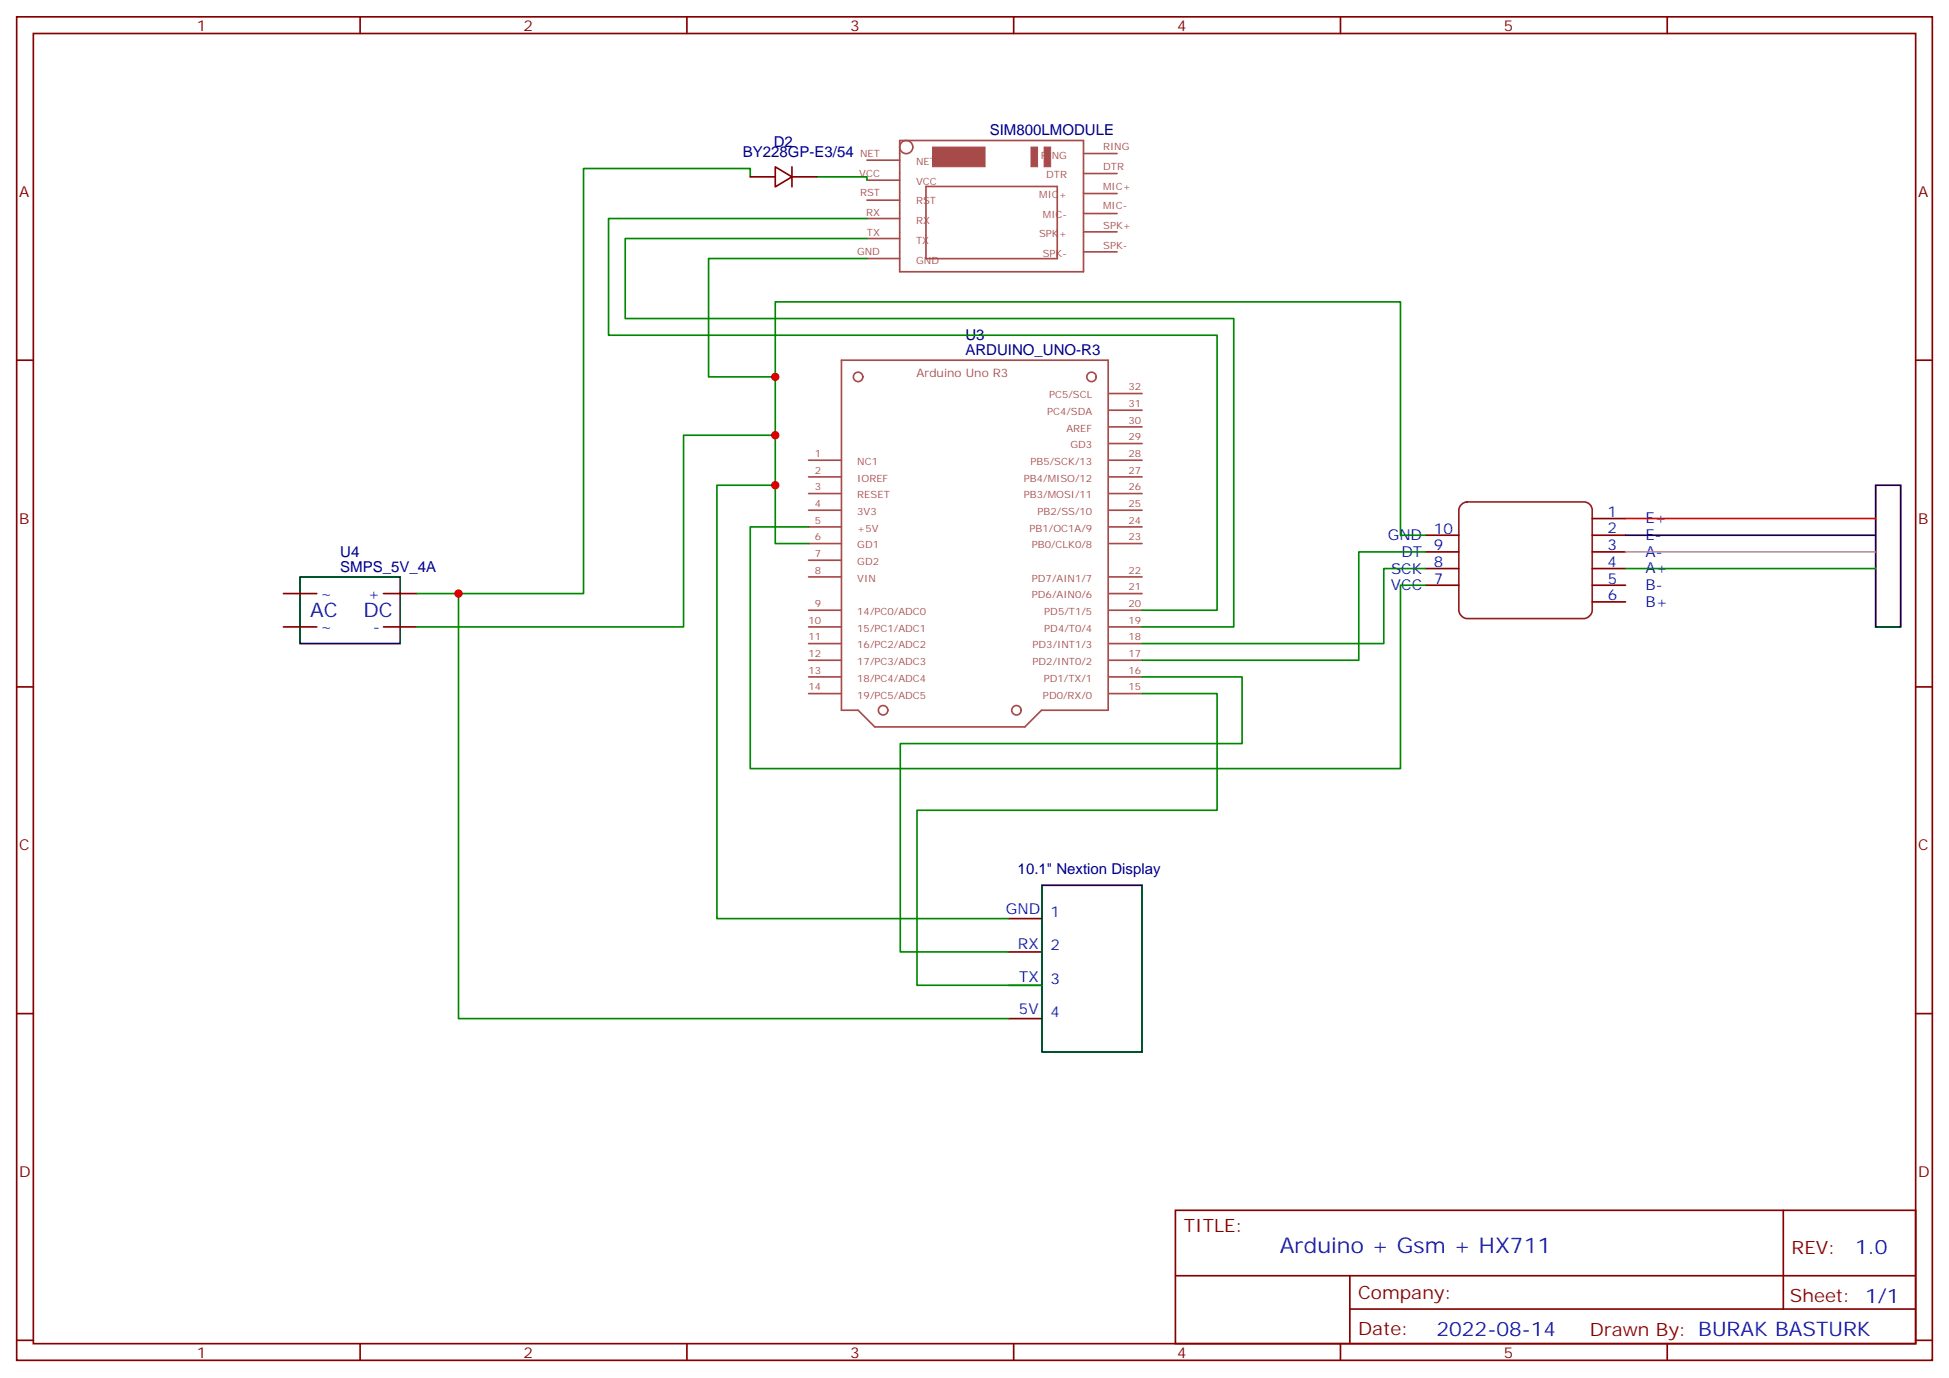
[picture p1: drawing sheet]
<svg xmlns="http://www.w3.org/2000/svg" width="412mm" height="292mm" viewBox="0 0 412 292" stroke-linecap="round" stroke-linejoin="round" font-family="sans-serif">
<g fill="none" stroke="#870000" stroke-width=".35">
<path d="M3.5 3.6h405.4v284.3h-405.4zM7.1 7.1h398.2v277.3h-398.2zM76.2 3.6v3.5M145.3 3.6v3.5M214.5 3.6v3.5M283.6 3.6v3.5M352.8 3.6v3.5M158.7 37.4h5.3M164 35.3l3.6 2.1-3.6 2.1zM167.6 37.4h5.3M167.6 35.3v4.2M3.5 76.2h3.6"/>
<path d="M405.3 76.2h3.6M301.6 113.3h7.1M301.6 116.8h7.1M336.9 109.7h7.1M336.9 113.3h7.1M336.9 116.8h7.1M60 125.6h7M60 132.7h7M81.1 125.6h7.1M81.1 132.7h7.1M301.6 120.3h7.1M301.6 123.9h7.1"/>
<path d="M336.9 120.3h7.1M336.9 123.9h7.1M336.9 127.4h7.1M3.5 145.4h3.6M405.3 145.4h3.6M213.4 194.4h7.1M3.5 214.5h3.6M213.4 201.5h7.1M213.4 208.5h7.1M213.4 215.6h7.1M405.3 214.5h3.6M248.7 256.2h156.6v28.2h-156.6z"/>
<path d="M377.3 256.2v20.9M248.7 270h156.5M285.6 277.1h119.6M285.6 270v14.1M3.5 283.7h3.6M76.2 284.4v3.5M145.3 284.4v3.5M214.5 284.4v3.5M283.6 284.4v3.5M352.8 284.4v3.5M405.3 283.7h3.6"/>
</g>
<path d="M309.3 106.7l1.1-.5h24.7a1.76 1.76 0 0 1 1.8 1.8v21.2a1.89 1.89 0 0 1-1.8 1.7h-24.7a1.89 1.89 0 0 1-1.7-1.7v-21.2l.1-.5z" fill="none" stroke="#8c2424" stroke-width=".35"/>
<path d="M344 113.3h52.9M396.9 102.7h5.3v30h-5.3zM63.5 122.1h21.2v14.1h-21.2zM220.5 187.4h21.2v35.2h-21.2z" fill="none" stroke="#000" stroke-width=".35"/>
<path d="M344 109.7h52.9" fill="none" stroke="#f00" stroke-width=".35"/>
<path d="M344 116.8h52.9" fill="none" stroke="#999" stroke-width=".35"/>
<g fill="none" stroke="#008700" stroke-width=".35">
<path d="M158.7 37.4v-1.7h-35.2v89.9h-35.3M172.9 37.4h10.5v.7M183.4 54.7h-33.5v25.1h14.1M183.4 50.5h-51.1v16.9h128.8v65.3h-19.4M183.4 46.2h-54.6v24.7h128.7v58.3h-15.8M164 92.1h-19.4v40.6h-56.4M164 102.7h-12.3v91.7h61.7M171.1 111.5h-12.4v51.2h137.6v-38.8h5.3M301.6 116.8h-14.1v22.9h-45.8M301.6 113.3h-5.3v-49.4h-132.3v51.1h7.1M97 125.6v90h116.4M301.6 120.3h-8.8v15.9h-51.1"/>
<path d="M344 120.3h52.9M241.7 143.3h21.1v14.1h-72.3v44.1h22.9M241.7 146.8h15.8v24.7h-63.5v37h26.5"/>
</g>
<g fill="none" stroke="#a64a4a" stroke-width=".35">
<path d="M183.4 33.9h7M183.4 38.1h7M190.4 29.7h38.9v27.8h-38.9zM193.2 31.1a1.39 1.39 0 0 0-2.1-1.2 1.39 1.39 0 0 0-.1 2.4 1.39 1.39 0 0 0 2.1-1.1M195.9 39.5h27.8v15.2h-27.8zM229.4 36.7h7M229.4 32.5h7M183.4 42.4h7M183.4 46.2h7M183.4 50.5h7M183.4 54.7h7M229.4 53.3h7"/>
<path d="M229.4 49.1h7M229.4 45.2h7M229.4 41h7M178 76.2h56.5v74.1h-14.1l-3.6 3.5h-31.7l-3.5-3.5h-3.6zM171.1 97.4h6.9M234.7 97.4h7M234.7 93.9h7M234.7 86.8h7M234.7 90.3h7M234.7 83.3h7M171.1 100.9h6.9M171.1 104.5h6.9"/>
<path d="M171.1 108h6.9M171.1 111.5h6.9M171.1 115h6.9M171.1 118.6h6.9M234.7 100.9h7M234.7 104.5h7M234.7 108h7M234.7 111.5h7M234.7 115h7M171.1 122.1h6.9M171.1 129.2h6.9M171.1 132.7h6.9"/>
<path d="M171.1 136.2h6.9M171.1 139.7h6.9M234.7 122.1h7M234.7 129.2h7M234.7 132.7h7M234.7 136.2h7M234.7 139.7h7M234.7 125.6h7M171.1 143.3h6.9M171.1 146.8h6.9M234.7 143.3h7M234.7 146.8h7"/>
<circle cx="181.6" cy="79.8" r="1"/>
<circle cx="231" cy="79.8" r="1"/>
<circle cx="186.9" cy="150.3" r="1"/>
<circle cx="215.1" cy="150.3" r="1"/>
</g>
<g fill="#a64a4a" stroke="#a64a4a" stroke-width=".21">
<path d="M220.9 31.1h1.4v4.2h-1.4z"/>
<path d="M218.2 31.1h1.3v4.2h-1.3z"/>
<path d="M197.3 31.1h11.1v4.2h-11.1z"/>
</g>
<g fill="#c00">
<circle cx="164" cy="79.8" r=".88"/>
<circle cx="164" cy="102.7" r=".88"/>
<circle cx="97" cy="125.6" r=".88"/>
<circle cx="164" cy="92.1" r=".88"/>
</g>
<text font-size="4.6" fill="#00f" x="270.8" y="265.2">Arduino + Gsm + HX711</text>
<g font-size="4.2" fill="#00f">
<text x="65.6" y="130.6">AC</text>
<text x="76.9" y="130.6">DC</text>
<text x="392.5" y="265.4">1.0</text>
<text x="304" y="282.8">2022-08-14</text>
</g>
<g font-size="3.9" fill="#800">
<text x="250.5" y="260.7">TITLE:</text>
<text x="379.1" y="265.4">REV:</text>
<text x="287.4" y="274.9">Company:</text>
<text x="378.7" y="275.6">Sheet: 1/1</text>
<text x="287.4" y="282.6">Date:</text>
<text x="336.4" y="282.7">Drawn By: BURAK BASTURK</text>
</g>
<g font-size="3.2" fill="#800">
<text x="41.6" y="6.6">1</text>
<text x="110.8" y="6.6">2</text>
<text x="179.9" y="6.6">3</text>
<text x="249.1" y="6.6">4</text>
<text x="318.2" y="6.6">5</text>
<text x="4.1" y="41.7">A</text>
<text x="405.9" y="41.7">A</text>
<text x="4.1" y="110.8">B</text>
<text x="405.9" y="110.8">B</text>
<text x="4.1" y="180">C</text>
<text x="405.9" y="180">C</text>
<text x="4.1" y="249.1">D</text>
<text x="405.9" y="249.1">D</text>
<text x="41.6" y="287.4">1</text>
<text x="110.8" y="287.4">2</text>
<text x="179.9" y="287.4">3</text>
<text x="249.1" y="287.4">4</text>
<text x="318.2" y="287.4">5</text>
</g>
<g font-size="3.2" fill="#000080">
<text x="209.4" y="28.7">SIM800LMODULE</text>
<text x="157.2" y="33.3">BY228GP-E3/54</text>
<text x="163.7" y="31.1">D2</text>
<text x="204.3" y="72">U3</text>
<text x="204.3" y="75.2">ARDUINO_UNO-R3</text>
<text x="72" y="117.8">U4</text>
<text x="72" y="121">SMPS_5V_4A</text>
<text x="215.3" y="185">10.1&quot; Nextion Display</text>
</g>
<g font-size="3.2" fill="#00f">
<text x="303.4" y="112.9">10</text>
<text x="340.2" y="109.4">1</text>
<text x="340.2" y="112.9">2</text>
<text x="348.2" y="110.8">E+</text>
<text x="293.6" y="114.3">GND</text>
<text x="296.5" y="117.9">DT</text>
<text x="303.4" y="116.5">9</text>
<text x="303.4" y="120">8</text>
<text x="340.2" y="116.4">3</text>
<text x="340.2" y="120">4</text>
<text x="348.2" y="114.3">E-</text>
<text x="348.2" y="117.8">A-</text>
<text x="294.3" y="124.9">VCC</text>
<text x="294.3" y="121.4">SCK</text>
<text x="303.4" y="123.5">7</text>
<text x="340.2" y="123.5">5</text>
<text x="348.2" y="121.4">A+</text>
<text x="348.2" y="124.9">B-</text>
<text x="67.7" y="126.7">~</text>
<text x="77.8" y="126.7">+</text>
<text x="340.2" y="127">6</text>
<text x="348.2" y="128.4">B+</text>
<text x="67.7" y="133.7">~</text>
<text x="79" y="133.7">-</text>
<text x="212.9" y="193.4">GND</text>
<text x="222.2" y="194.1">1</text>
<text x="215.4" y="200.8">RX</text>
<text x="222.2" y="201.1">2</text>
<text x="215.6" y="207.8">TX</text>
<text x="222.2" y="208.2">3</text>
<text x="215.6" y="214.5">5V</text>
<text x="222.2" y="215.2">4</text>
</g>
<text font-size="2.5" fill="#a54b4b" x="193.9" y="79.8">Arduino Uno R3</text>
<g font-size="2.1" fill="#a54b4b">
<text x="182" y="33.2">NET</text>
<text x="193.8" y="34.9">NET</text>
<text x="220.2" y="33.6">RING</text>
<text x="233.4" y="36">DTR</text>
<text x="233.4" y="31.8">RING</text>
<text x="181.8" y="37.4">VCC</text>
<text x="182" y="41.5">RST</text>
<text x="193.8" y="39.1">VCC</text>
<text x="219.9" y="41.9">MIC+</text>
<text x="221.4" y="37.7">DTR</text>
<text x="233.4" y="40.2">MIC+</text>
<text x="183.3" y="45.7">RX</text>
<text x="193.8" y="43.3">RST</text>
<text x="193.8" y="47.4">RX</text>
<text x="220.7" y="46.1">MIC-</text>
<text x="233.4" y="44.3">MIC-</text>
<text x="183.5" y="49.9">TX</text>
<text x="193.8" y="51.6">TX</text>
<text x="219.9" y="50.2">SPK+</text>
<text x="233.4" y="52.7">SPK-</text>
<text x="233.4" y="48.5">SPK+</text>
<text x="181.4" y="54">GND</text>
<text x="193.8" y="55.8">GND</text>
<text x="220.6" y="54.4">SPK-</text>
<text x="238.8" y="82.6">32</text>
<text x="221.5" y="87.9">PC4/SDA</text>
<text x="222" y="84.3">PC5/SCL</text>
<text x="238.8" y="86.1">31</text>
<text x="238.8" y="89.7">30</text>
<text x="225.7" y="91.4">AREF</text>
<text x="226.5" y="94.9">GD3</text>
<text x="238.8" y="93.2">29</text>
<text x="172.4" y="96.7">1</text>
<text x="172.4" y="100.2">2</text>
<text x="181.4" y="98.4">NC1</text>
<text x="181.4" y="102">IOREF</text>
<text x="216.7" y="102">PB4/MISO/12</text>
<text x="218.1" y="98.4">PB5/SCK/13</text>
<text x="238.8" y="96.7">28</text>
<text x="238.8" y="100.2">27</text>
<text x="172.4" y="103.8">3</text>
<text x="172.4" y="107.3">4</text>
<text x="181.4" y="105.5">RESET</text>
<text x="216.7" y="105.5">PB3/MOSI/11</text>
<text x="238.8" y="103.8">26</text>
<text x="238.8" y="107.3">25</text>
<text x="172.4" y="110.8">5</text>
<text x="181.4" y="109">3V3</text>
<text x="181.4" y="112.6">+5V</text>
<text x="217.9" y="112.6">PB1/OC1A/9</text>
<text x="219.6" y="109">PB2/SS/10</text>
<text x="238.8" y="110.8">24</text>
<text x="172.4" y="114.3">6</text>
<text x="172.4" y="117.9">7</text>
<text x="181.4" y="116.1">GD1</text>
<text x="181.4" y="119.6">GD2</text>
<text x="218.3" y="116.1">PB0/CLK0/8</text>
<text x="238.8" y="114.3">23</text>
<text x="172.4" y="121.4">8</text>
<text x="181.4" y="123.1">VIN</text>
<text x="218.3" y="123.1">PD7/AIN1/7</text>
<text x="238.8" y="121.4">22</text>
<text x="238.8" y="124.9">21</text>
<text x="171.1" y="132">10</text>
<text x="172.4" y="128.5">9</text>
<text x="181.4" y="130.2">14/PC0/ADC0</text>
<text x="218.3" y="126.7">PD6/AIN0/6</text>
<text x="221" y="130.2">PD5/T1/5</text>
<text x="238.8" y="128.5">20</text>
<text x="238.8" y="132">19</text>
<text x="171.1" y="135.5">11</text>
<text x="181.4" y="133.7">15/PC1/ADC1</text>
<text x="181.4" y="137.2">16/PC2/ADC2</text>
<text x="218.5" y="137.2">PD3/INT1/3</text>
<text x="221" y="133.7">PD4/T0/4</text>
<text x="238.8" y="135.5">18</text>
<text x="171.1" y="139">12</text>
<text x="171.1" y="142.6">13</text>
<text x="181.4" y="140.8">17/PC3/ADC3</text>
<text x="218.5" y="140.8">PD2/INT0/2</text>
<text x="238.8" y="139">17</text>
<text x="238.8" y="142.6">16</text>
<text x="171.1" y="146.1">14</text>
<text x="181.4" y="144.3">18/PC4/ADC4</text>
<text x="181.4" y="147.8">19/PC5/ADC5</text>
<text x="220.7" y="147.8">PD0/RX/0</text>
<text x="220.9" y="144.3">PD1/TX/1</text>
<text x="238.8" y="146.1">15</text>
</g>
</svg>
